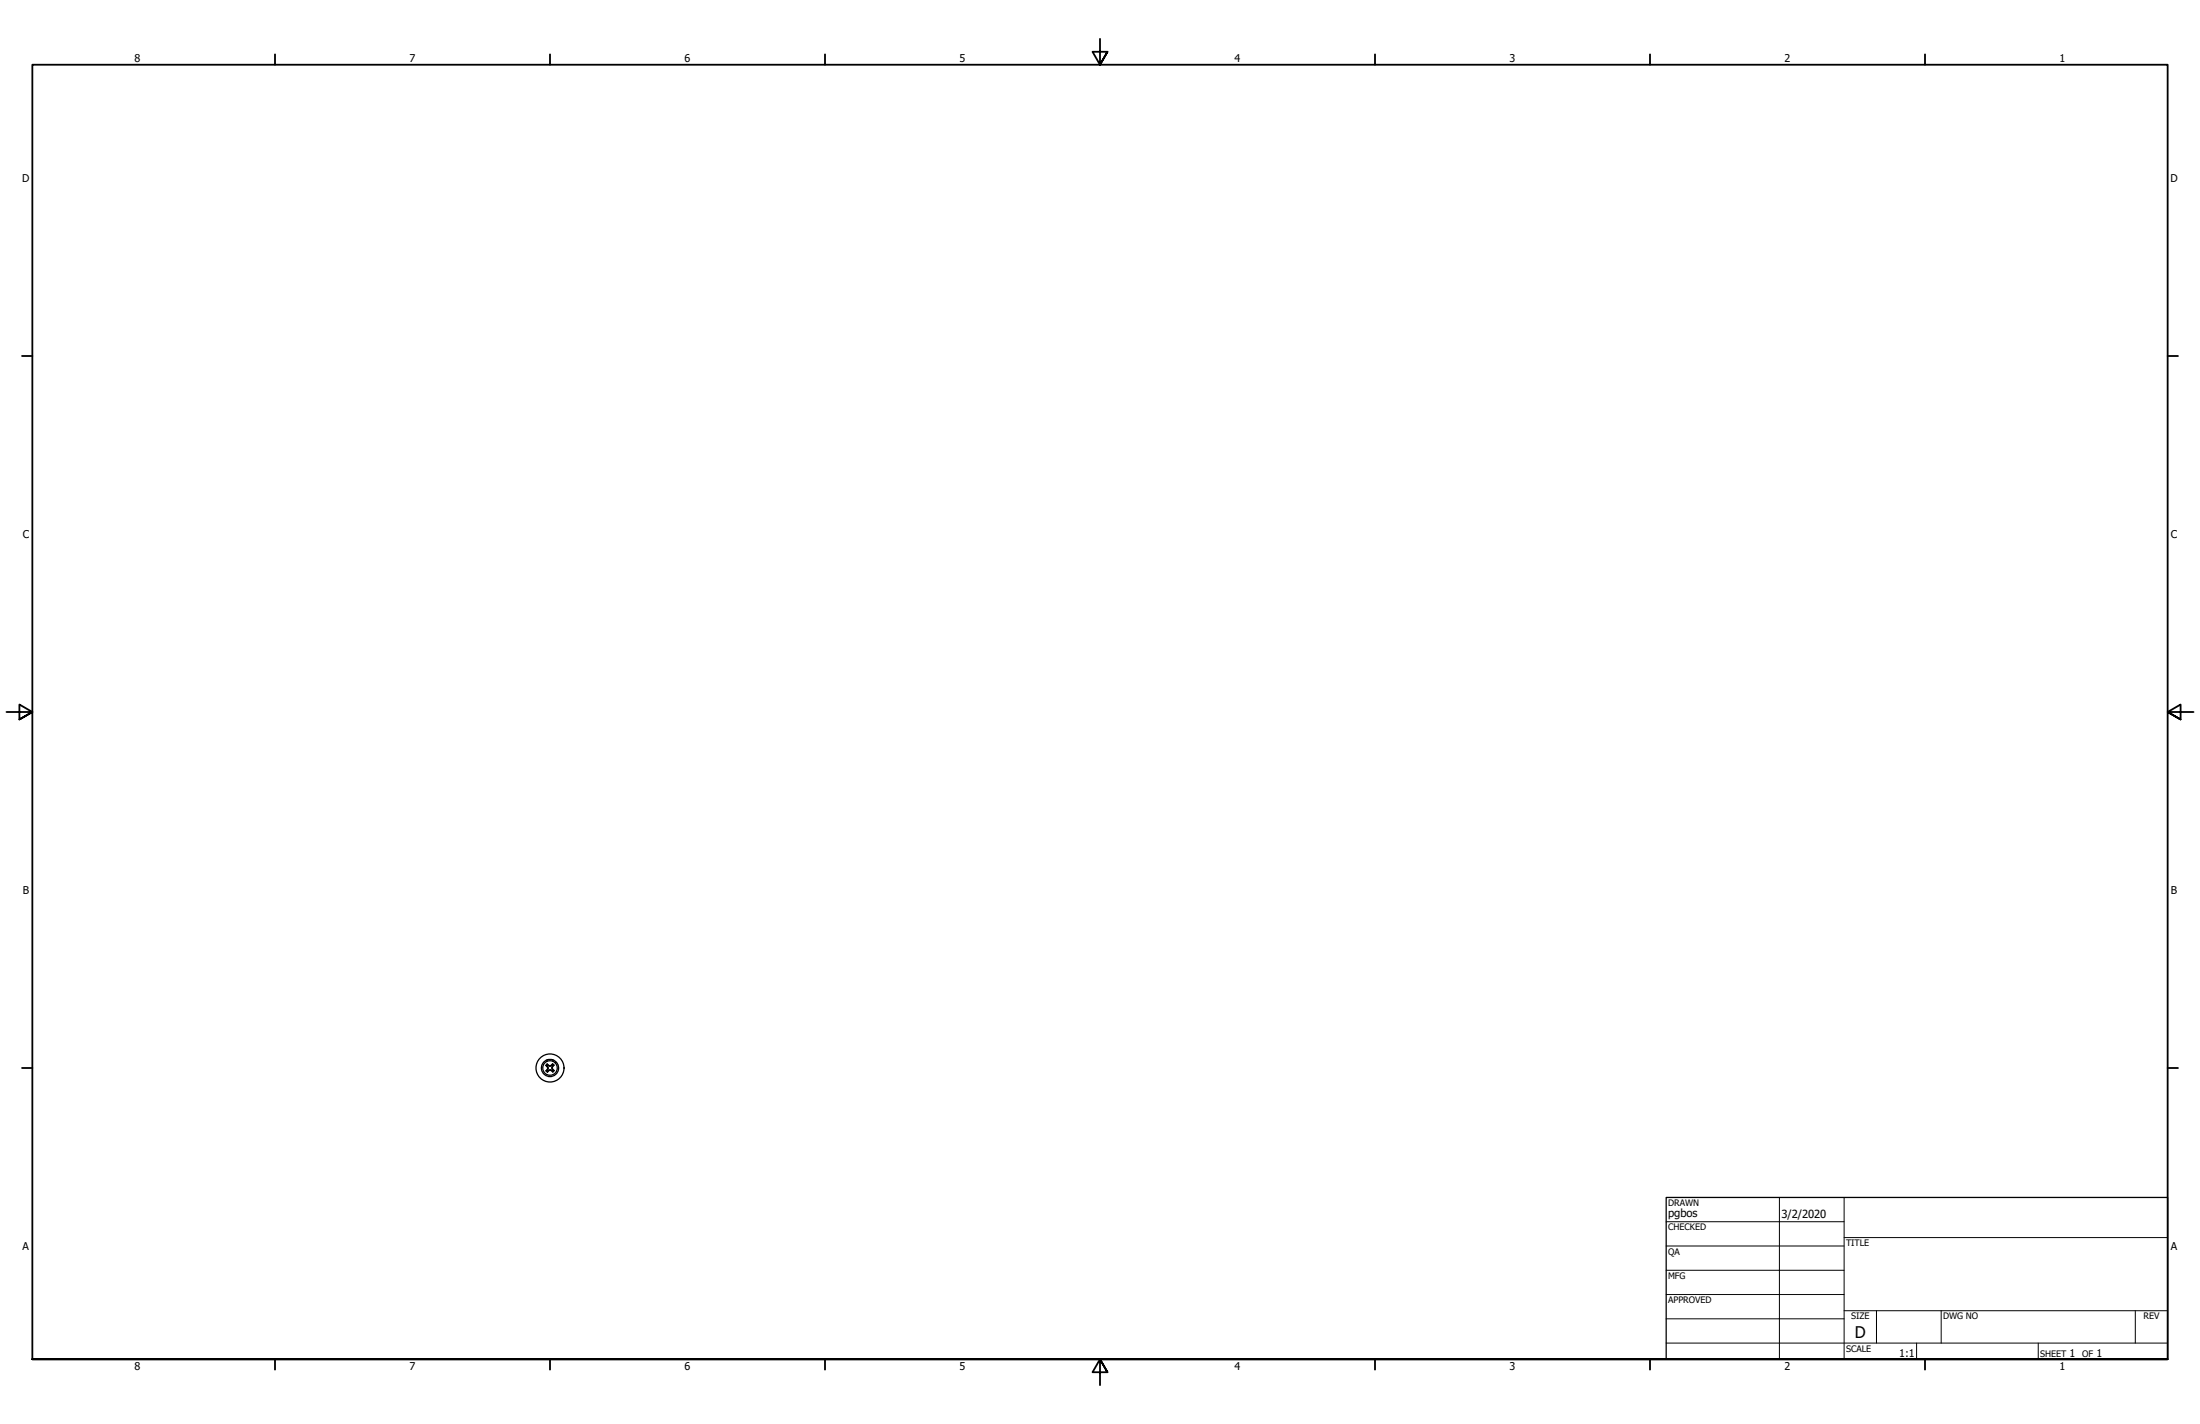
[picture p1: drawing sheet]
<svg xmlns="http://www.w3.org/2000/svg" width="864mm" height="559mm" viewBox="0 0 864 559" stroke-linecap="round" stroke-linejoin="round" font-family="sans-serif">
<!-- layer: Visible (ANSI) -->
<g fill="none" stroke="#000" stroke-width=".51">
<path d="M214.7 418.3l.5 .8-.5 .9M214.7 418.3l-.4-.2 .5 .5M214.8 417.5l.2 .4M214.8 415.9v.6M214.8 415.9h2.2M214.8 415.9a3.4 3.4 0 0 0-1.6 5.2 3.4 3.4 0 0 0 5.4 0 3.4 3.4 0 0 0-1.6-5.2M214.8 417.5l-.5 .6M214.8 418.6l.3 .5-.8 1.1M214.9 419.7h.1M215 418.5l-.2 .1M215 417.9l.3 .2M215 417.9l-.3 .4"/>
<path d="M215.2 419.1h-.1M215.3 418.2l.6 .1M215.9 419.8v.1M216.4 418l-.5 .4M216.7 417.9l-.2 .3M216.7 417.9l.4 .3M216.7 419.1h-.1M216.8 418.5h.1M216.9 417.5l-1 .8-1.1-.8M216.9 417.5l-.2 .4M216.9 417.5l.6 .5M217 419.6l-.2 .1"/>
<path d="M217 415.9v.6M217.1 418.2l-.5 .9 .5 .8M217.1 419.9l.4 .2M217.1 419.9l-.3 .4M217.5 418l-.8 1.1 .8 1M217.5 418l-.4 .2M214.3 420.2l.6 .5M214.7 420l-.4 .2M214.7 420l.4 .3M215.1 420.3l.8-.5 .6 .2 .5 .7M215.1 420.3l-.2 .4M215.3 420l.1 .2"/>
<path d="M216.5 420v.1M217 420.7l-1.1-.8-1 .8M217.5 420.1l-.5 .6"/>
<circle cx="215.9" cy="419.1" r="5.5"/>
<circle cx="215.9" cy="419.1" r="2.86"/>
</g>
<!-- layer: Border (ANSI) -->
<g fill="none" stroke="#000" stroke-width=".71">
<path d="M431.8 15.2v10.2l-2.9-5.1h5.8l-2.9 5.1 2.9-5.1M107.9 21.3v4.1M215.9 21.3v4.1M323.8 21.3v4.1M539.8 21.3v4.1M647.7 21.3v4.1M755.6 21.3v4.1M8.6 139.7h4.1M850.9 139.7h4.1M2.5 279.4h10.2l-5.1-2.9v5.8l5.1-2.9-5.1 2.9M861.1 279.4h-10.2l5.1-2.9v5.8l-5.1-2.9 5.1 2.9M8.6 419.1h4.1"/>
<path d="M850.9 419.1h4.1M12.7 533.4v-508h838.2v508h-838.2h838.2M107.9 533.4v4.1M215.9 533.4v4.1M323.8 533.4v4.1M434.7 538.5l-2.9-5.1 2.9 5.1h-5.8l2.9-5.1v10.2M539.8 533.4v4.1M647.7 533.4v4.1M755.6 533.4v4.1"/>
</g>
<!-- layer: Title (ANSI) -->
<g fill="none" stroke="#000" stroke-width=".39">
<path d="M654 479.4h69.9M698.5 469.9v63.5M723.9 469.9v63.5M654 488.9h69.9M654 498.5h69.9M723.9 485.6h127M654 508h69.9M654 517.5h69.9M723.9 514.3h127M736.6 514.3v12.7M762 514.3v12.7M838.2 514.3v12.7"/>
<path d="M654 527h196.9M752.3 527v6.4M800.1 527v6.4"/>
</g>
<path d="M654 469.9h196.9v63.5h-196.9z" fill="none" stroke="#000" stroke-width=".51"/>
<text font-size="6.3" x="728.1" y="524.9">D</text>
<g font-size="4.4">
<text x="654.8" y="477.8">pgbos</text>
<text x="699.3" y="478">3/2/2020</text>
</g>
<g font-size="4.2">
<text x="52.8" y="24.4">8</text>
<text x="160.8" y="24.4">7</text>
<text x="268.7" y="24.4">6</text>
<text x="376.7" y="24.4">5</text>
<text x="484.6" y="24.4">4</text>
<text x="592.6" y="24.4">3</text>
<text x="700.5" y="24.4">2</text>
<text x="808.5" y="24.4">1</text>
<text x="8.7" y="71.4">D</text>
<text x="852" y="71.4">D</text>
<text x="8.9" y="211.1">C</text>
<text x="852.2" y="211.1">C</text>
<text x="8.9" y="350.8">B</text>
<text x="852.2" y="350.8">B</text>
<text x="8.9" y="490.5">A</text>
<text x="852.2" y="490.5">A</text>
<text x="745.5" y="532.6">1:1</text>
<text x="812.4" y="532.6">1</text>
<text x="822.9" y="532.6">1</text>
<text x="52.8" y="537.5">8</text>
<text x="160.8" y="537.5">7</text>
<text x="268.7" y="537.5">6</text>
<text x="376.7" y="537.5">5</text>
<text x="484.6" y="537.5">4</text>
<text x="592.6" y="537.5">3</text>
<text x="700.5" y="537.5">2</text>
<text x="808.5" y="537.5">1</text>
</g>
<g font-size="3.5">
<text x="654.8" y="473.2">DRAWN</text>
<text x="654.8" y="482.8">CHECKED</text>
<text x="724.7" y="488.9">TITLE</text>
<text x="654.8" y="492.3">QA</text>
<text x="654.8" y="501.8">MFG</text>
<text x="654.8" y="511.4">APPROVED</text>
<text x="726.7" y="517.7">SIZE</text>
<text x="762.8" y="517.7">DWG NO</text>
<text x="841.4" y="517.7">REV</text>
<text x="724.7" y="530.4">SCALE</text>
<text x="800.9" y="532.6">SHEET</text>
<text x="817.3" y="532.6">OF</text>
</g>
</svg>
